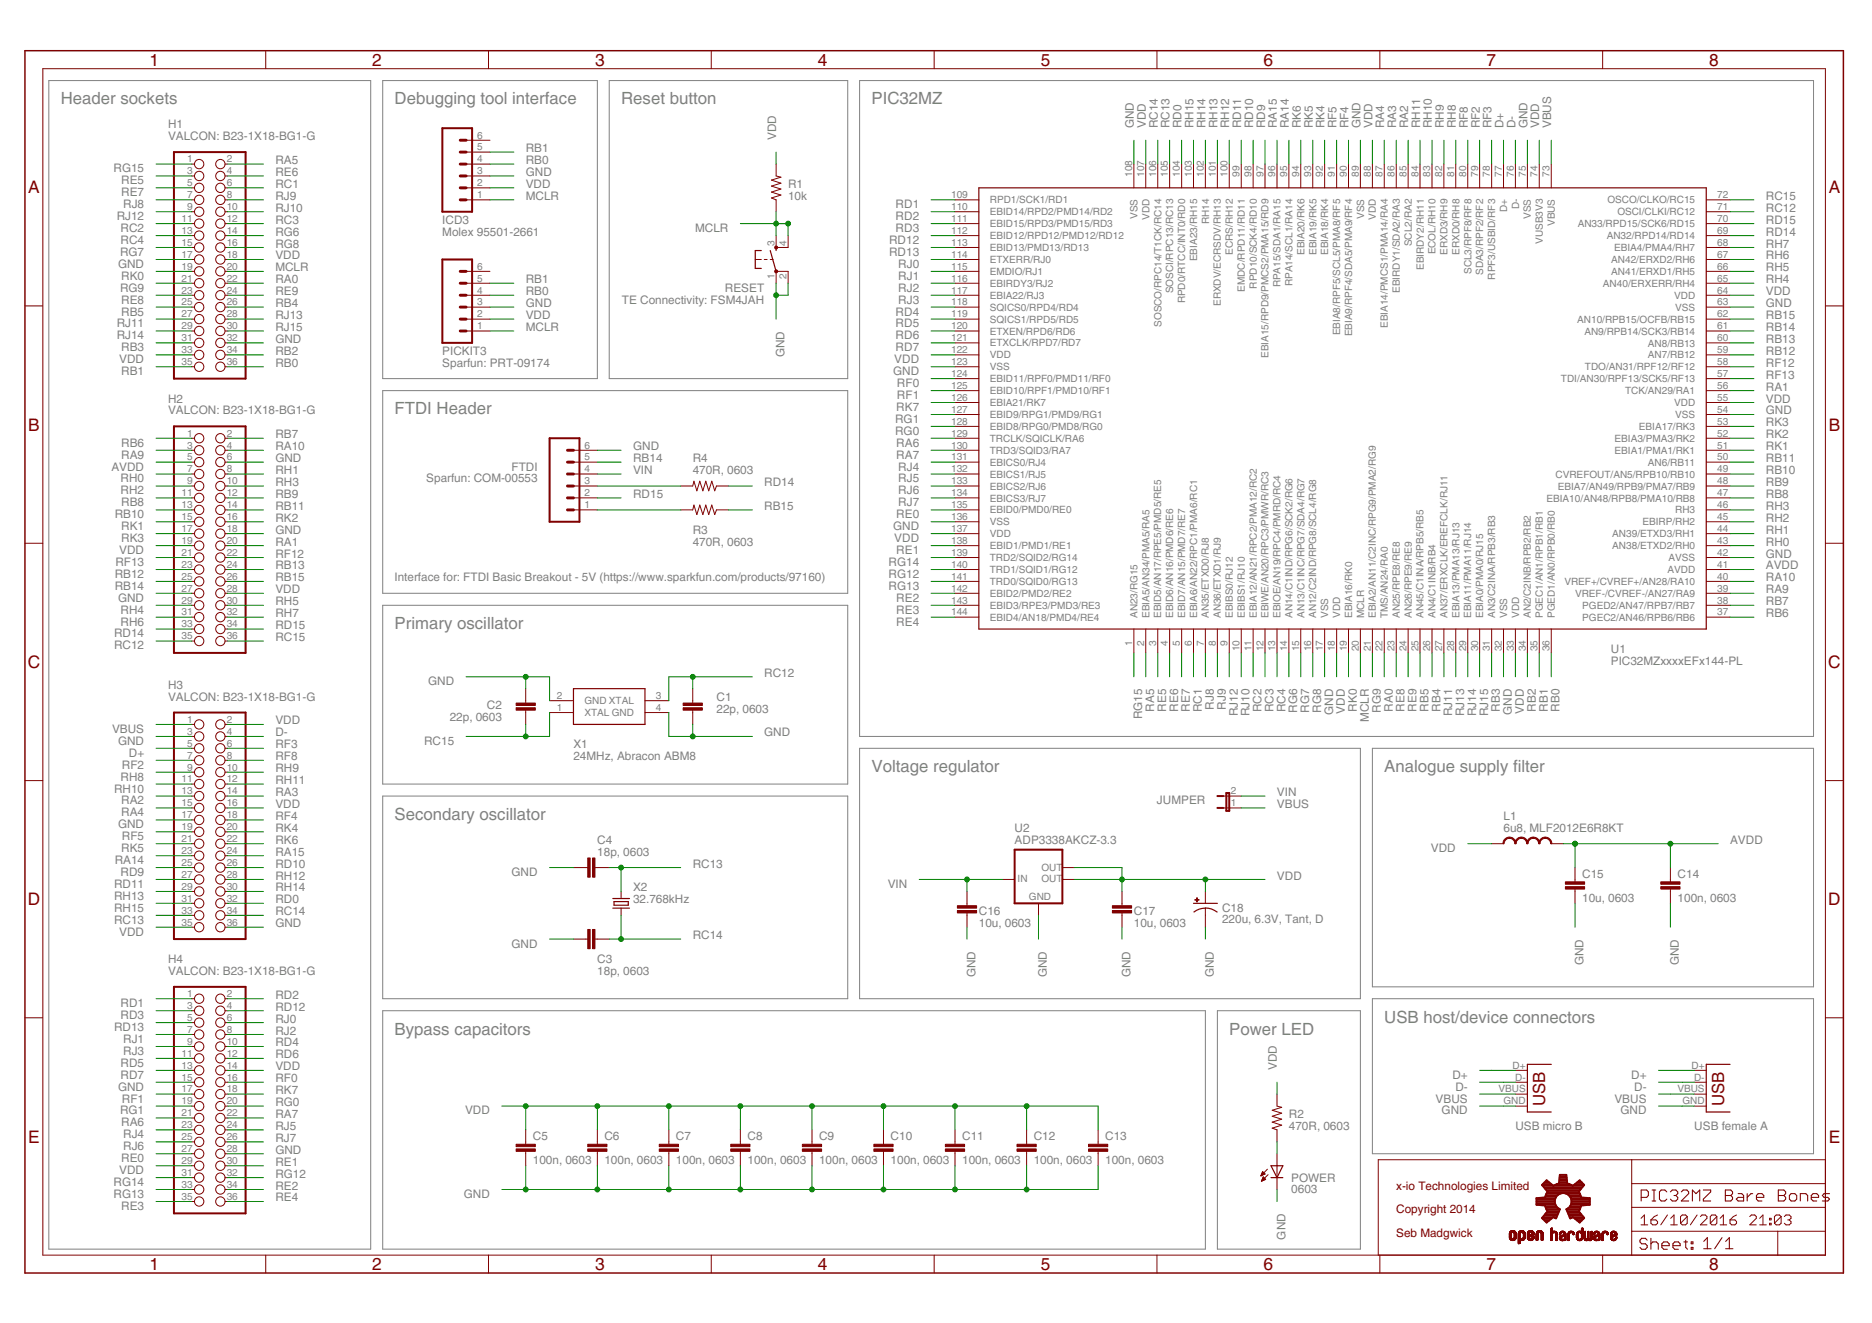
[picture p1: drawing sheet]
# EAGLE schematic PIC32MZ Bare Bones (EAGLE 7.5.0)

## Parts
C1  22p, 0603  CAP0603-CAP  [0603-CAP]
C2  22p, 0603  CAP0603-CAP  [0603-CAP]
C3  18p, 0603  CAP0603-CAP  [0603-CAP]
C4  18p, 0603  CAP0603-CAP  [0603-CAP]
C5  100n, 0603  CAP0603-CAP  [0603-CAP]
C6  100n, 0603  CAP0603-CAP  [0603-CAP]
C7  100n, 0603  CAP0603-CAP  [0603-CAP]
C8  100n, 0603  CAP0603-CAP  [0603-CAP]
C9  100n, 0603  CAP0603-CAP  [0603-CAP]
C10  100n, 0603  CAP0603-CAP  [0603-CAP]
C11  100n, 0603  CAP0603-CAP  [0603-CAP]
C12  100n, 0603  CAP0603-CAP  [0603-CAP]
C13  100n, 0603  CAP0603-CAP  [0603-CAP]
C14  100n, 0603  CAP0603-CAP  [0603-CAP]
C15  10u, 0603  CAP0603-CAP  [0603-CAP]
C16  10u, 0603  CAP0603-CAP  [0603-CAP]
C17  10u, 0603  CAP0603-CAP  [0603-CAP]
C18  220u, 6.3V, Tant, D  CPOL-USSMCD  [SMC_D]
FTDI  Sparfun: COM-00553  M06SIP  [1X06]
H1  VALCON: B23-1X18-BG1-G  PINHD-2X18  [2X18]
H2  VALCON: B23-1X18-BG1-G  PINHD-2X18  [2X18]
H3  VALCON: B23-1X18-BG1-G  PINHD-2X18  [2X18]
H4  VALCON: B23-1X18-BG1-G  PINHD-2X18  [2X18]
ICD3  Molex 95501-2661  RJ11-6PTH  [RJ11-6]
JUMPER  JUMPER-2SMD-NO  [SJ_2S-NO]
L1  6u8, MLF2012E6R8KT  INDUCTOR1007  [1007]
PICKIT3  Sparfun: PRT-09174  M06SIP  [1X06]
POWER  0603  LED0603  [LED-0603]
R1  10k  RESISTOR0603-RES  [0603-RES]
R2  470R, 0603  RESISTOR0603-RES  [0603-RES]
R3  470R, 0603  RESISTOR0603-RES  [0603-RES]
R4  470R, 0603  RESISTOR0603-RES  [0603-RES]
RESET  TE Connectivity: FSM4JAH  TAC_SWITCHPTH  [TACTILE-PTH]
U1  PIC32MZxxxxEFx144-PL  PIC32MZ2048EC(G/H/M)144-PL  [LQFP144]
U2  ADP3338AKCZ-3.3  ADP3338  [SOT223]
U$4  OSHW-LOGOS  [OSHW-LOGO-S]
X1  24MHz, Abracon ABM8  ABM8  [ABM8]
X2  32.768kHz  CRYSTALTC26H  [TC26H]
X3  USB-MICROB  [USB-MICROB]
X4  USB-A-SMD  [USB-A-S-NOSILK-FEMALE]

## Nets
AVDD: C14.1 C15.1 H2.5 L1.2 U1.41(AVDD)
D+: H3.5 U1.77(D+) X3.D+ X4.D+
D-: H3.4 U1.76(D-) X3.D- X4.D-
GND: C1.2 C2.1 C3.2 C4.2 C5.2 C6.2 C7.2 C8.2 C9.2 C10.2 C11.2 C12.2 C13.2 C14.2 C15.2 C16.2 C17.2 C18.- FTDI.6 H1.17 H1.32 H2.6 H2.18 H2.27 H3.3 H3.17 H3.36 H4.15 H4.28 ICD3.3 PICKIT3.3 POWER.C RESET.1 RESET.2 U1.17(VSS) U1.32(VSS) U1.42(AVSS) U1.54(VSS) U1.63(VSS) U1.75(VSS) U1.89(VSS) U1.108(VSS) U1.123(VSS) U1.136(VSS) U2.1(GND) X1.2(GND) X1.4(GND) X3.GND X4.GND
MCLR: H1.20 ICD3.1 PICKIT3.1 R1.1 RESET.3 RESET.4 U1.20(MCLR)
N$1: FTDI.3 R4.2
N$2: FTDI.1 R3.2
N$4: POWER.A R2.1
RA0: H1.22 U1.22(TMS/AN24/RA0)
RA1: H2.20 U1.56(TCK/AN29/RA1)
RA2: H3.13 U1.85(SCL2/RA2)
RA3: H3.14 U1.86(EBIRDY1/SDA2/RA3)
RA4: H3.15 U1.87(EBIA14/PMCS1/PMA14/RA4)
RA5: H1.2 U1.2(EBIA5/AN34/PMA5/RA5)
RA6: H4.21 U1.129(TRCLK/SQICLK/RA6)
RA7: H4.22 U1.130(TRD3/SQID3/RA7)
RA9: H2.3 U1.39(VREF-/CVREF-/AN27/RA9)
RA10: H2.4 U1.40(VREF+/CVREF+/AN28/RA10)
RA14: H3.23 U1.95(RPA14/SCL1/RA14)
RA15: H3.24 U1.96(RPA15/SDA1/RA15)
RB0: H1.36 ICD3.4 PICKIT3.4 U1.36(PGED1/AN0/RPB0/RB0)
RB1: H1.35 ICD3.5 PICKIT3.5 U1.35(PGEC1/AN1/RPB1/RB1)
RB2: H1.34 U1.34(AN2/C2INB/RPB2/RB2)
RB3: H1.31 U1.31(AN3/C2INA/RPB3/RB3)
RB4: H1.26 U1.26(AN4/C1INB/RB4)
RB5: H1.25 U1.25(AN45/C1INA/RPB5/RB5)
RB6: H2.1 U1.37(PGEC2/AN46/RPB6/RB6)
RB7: H2.2 U1.38(PGED2/AN47/RPB7/RB7)
RB8: H2.11 U1.47(EBIA10/AN48/RPB8/PMA10/RB8)
RB9: H2.12 U1.48(EBIA7/AN49/RPB9/PMA7/RB9)
RB10: H2.13 U1.49(CVREFOUT/AN5/RPB10/RB10)
RB11: H2.14 U1.50(AN6/RB11)
RB12: H2.23 U1.59(AN7/RB12)
RB13: H2.24 U1.60(AN8/RB13)
RB14: FTDI.5 H2.25 U1.61(AN9/RPB14/SCK3/RB14)
RB15: H2.26 R3.1 U1.62(AN10/RPB15/OCFB/RB15)
RC1: H1.6 U1.6(EBIA6/AN22/RPC1/PMA6/RC1)
RC2: H1.11 U1.11(EBIA12/AN21/RPC2/PMA12/RC2)
RC3: H1.12 U1.12(EBIWE/AN20/RPC3/PMWR/RC3)
RC4: H1.13 U1.13(EBIOE/AN19/RPC4/PMRD/RC4)
RC12: C1.1 H2.35 U1.71(OSCI/CLKI/RC12) X1.3(XTAL)
RC13: C4.1 H3.33 U1.105(SOSCI/RPC13/RC13) X2.1
RC14: C3.1 H3.34 U1.106(SOSCO/RPC14/T1CK/RC14) X2.2
RC15: C2.2 H2.36 U1.72(OSCO/CLKO/RC15) X1.1(XTAL)
RD0: H3.32 U1.104(RPD0/RTCC/INT0/RD0)
RD1: H4.1 U1.109(RPD1/SCK1/RD1)
RD2: H4.2 U1.110(EBID14/RPD2/PMD14/RD2)
RD3: H4.3 U1.111(EBID15/RPD3/PMD15/RD3)
RD4: H4.10 U1.118(SQICS0/RPD4/RD4)
RD5: H4.11 U1.119(SQICS1/RPD5/RD5)
RD6: H4.12 U1.120(ETXEN/RPD6/RD6)
RD7: H4.13 U1.121(ETXCLK/RPD7/RD7)
RD9: H3.25 U1.97(EBIA15/RPD9/PMCS2/PMA15/RD9)
RD10: H3.26 U1.98(RPD10/SCK4/RD10)
RD11: H3.27 U1.99(EMDC/RPD11/RD11)
RD12: H4.4 U1.112(EBID12/RPD12/PMD12/RD12)
RD13: H4.5 U1.113(EBID13/PMD13/RD13)
RD14: H2.33 R4.1 U1.69(AN32/RPD14/RD14)
RD15: FTDI.2 H2.34 U1.70(AN33/RPD15/SCK6/RD15)
RE0: H4.27 U1.135(EBID0/PMD0/RE0)
RE1: H4.30 U1.138(EBID1/PMD1/RE1)
RE2: H4.34 U1.142(EBID2/PMD2/RE2)
RE3: H4.35 U1.143(EBID3/RPE3/PMD3/RE3)
RE4: H4.36 U1.144(EBID4/AN18/PMD4/RE4)
RE5: H1.3 U1.3(EBID5/AN17/RPE5/PMD5/RE5)
RE6: H1.4 U1.4(EBID6/AN16/PMD6/RE6)
RE7: H1.5 U1.5(EBID7/AN15/PMD7/RE7)
RE8: H1.23 U1.23(AN25/RPE8/RE8)
RE9: H1.24 U1.24(AN26/RPE9/RE9)
RF0: H4.16 U1.124(EBID11/RPF0/PMD11/RF0)
RF1: H4.17 U1.125(EBID10/RPF1/PMD10/RF1)
RF2: H3.7 U1.79(SDA3/RPF2/RF2)
RF3: H3.6 U1.78(RPF3/USBID/RF3)
RF4: H3.18 U1.90(EBIA9/RPF4/SDA5/PMA9/RF4)
RF5: H3.19 U1.91(EBIA8/RPF5/SCL5/PMA8/RF5)
RF8: H3.8 U1.80(SCL3/RPF8/RF8)
RF12: H2.22 U1.58(TDO/AN31/RPF12/RF12)
RF13: H2.21 U1.57(TDI/AN30/RPF13/SCK5/RF13)
RG0: H4.20 U1.128(EBID8/RPG0/PMD8/RG0)
RG1: H4.19 U1.127(EBID9/RPG1/PMD9/RG1)
RG6: H1.14 U1.14(AN14/C1IND/RPG6/SCK2/RG6)
RG7: H1.15 U1.15(AN13/C1INC/RPG7/SDA4/RG7)
RG8: H1.16 U1.16(AN12/C2IND/RPG8/SCL4/RG8)
RG9: H1.21 U1.21(EBIA2/AN11/C2INC/RPG9/PMA2/RG9)
RG12: H4.32 U1.140(TRD1/SQID1/RG12)
RG13: H4.33 U1.141(TRD0/SQID0/RG13)
RG14: H4.31 U1.139(TRD2/SQID2/RG14)
RG15: H1.1 U1.1(AN23/RG15)
RH0: H2.7 U1.43(AN38/ETXD2/RH0)
RH1: H2.8 U1.44(AN39/ETXD3/RH1)
RH2: H2.9 U1.45(EBIRP/RH2)
RH3: H2.10 U1.46(RH3)
RH4: H2.29 U1.65(AN40/ERXERR/RH4)
RH5: H2.30 U1.66(AN41/ERXD1/RH5)
RH6: H2.31 U1.67(AN42/ERXD2/RH6)
RH7: H2.32 U1.68(EBIA4/PMA4/RH7)
RH8: H3.9 U1.81(ERXD0/RH8)
RH9: H3.10 U1.82(ERXD3/RH9)
RH10: H3.11 U1.83(ECOL/RH10)
RH11: H3.12 U1.84(EBIRDY2/RH11)
RH12: H3.28 U1.100(ECRS/RH12)
RH13: H3.29 U1.101(ERXDV/ECRSDV/RH13)
RH14: H3.30 U1.102(RH14)
RH15: H3.31 U1.103(EBIA23/RH15)
RJ0: H4.6 U1.114(ETXERR/RJ0)
RJ1: H4.7 U1.115(EMDIO/RJ1)
RJ2: H4.8 U1.116(EBIRDY3/RJ2)
RJ3: H4.9 U1.117(EBIA22/RJ3)
RJ4: H4.23 U1.131(EBICS0/RJ4)
RJ5: H4.24 U1.132(EBICS1/RJ5)
RJ6: H4.25 U1.133(EBICS2/RJ6)
RJ7: H4.26 U1.134(EBICS3/RJ7)
RJ8: H1.7 U1.7(AN35/ETXD0/RJ8)
RJ9: H1.8 U1.8(AN36/ETXD1/RJ9)
RJ10: H1.10 U1.10(EBIBS1/RJ10)
RJ11: H1.27 U1.27(AN37/ERXCLK/EREFCLK/RJ11)
RJ12: H1.9 U1.9(EBIBS0/RJ12)
RJ13: H1.28 U1.28(EBIA13/PMA13/RJ13)
RJ14: H1.29 U1.29(EBIA11/PMA11/RJ14)
RJ15: H1.30 U1.30(EBIA0/PMA0/RJ15)
RK0: H1.19 U1.19(EBIA16/RK0)
RK1: H2.15 U1.51(EBIA1/PMA1/RK1)
RK2: H2.16 U1.52(EBIA3/PMA3/RK2)
RK3: H2.17 U1.53(EBIA17/RK3)
RK4: H3.20 U1.92(EBIA18/RK4)
RK5: H3.21 U1.93(EBIA19/RK5)
RK6: H3.22 U1.94(EBIA20/RK6)
RK7: H4.18 U1.126(EBIA21/RK7)
VBUS: H3.1 JUMPER.1 U1.73(VBUS) X3.VBUS X4.VBUS
VDD: C5.1 C6.1 C7.1 C8.1 C9.1 C10.1 C11.1 C12.1 C13.1 C17.1 C18.+ H1.18 H1.33 H2.19 H2.28 H3.2 H3.16 H3.35 H4.14 H4.29 ICD3.2 L1.1 PICKIT3.2 R1.2 R2.2 U1.18(VDD) U1.33(VDD) U1.55(VDD) U1.64(VDD) U1.74(VUSB3V3) U1.88(VDD) U1.107(VDD) U1.122(VDD) U1.137(VDD) U2.2(OUT) U2.4(OUT)
VIN: C16.1 FTDI.4 JUMPER.2 U2.3(IN)
Unconnected: ICD3.6 PICKIT3.6

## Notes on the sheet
- Header sockets | Debugging tool interface | Reset button | PIC32MZ
- FTDI Header
- Interface for: FTDI Basic Breakout - 5V (https://www.sparkfun.com/products/97160)
- Primary oscillator
- Voltage regulator | Analogue supply filter
- Secondary oscillator
- USB host/device connectors
- Bypass capacitors | Power LED
- USB micro B | USB female A
- x-io Technologies Limited
- Copyright 2014
- Seb Madgwick

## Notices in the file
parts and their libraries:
SparkFun: Licensing: CC v3.0 Share-Alike You are welcome to use this library for commercial purposes.
